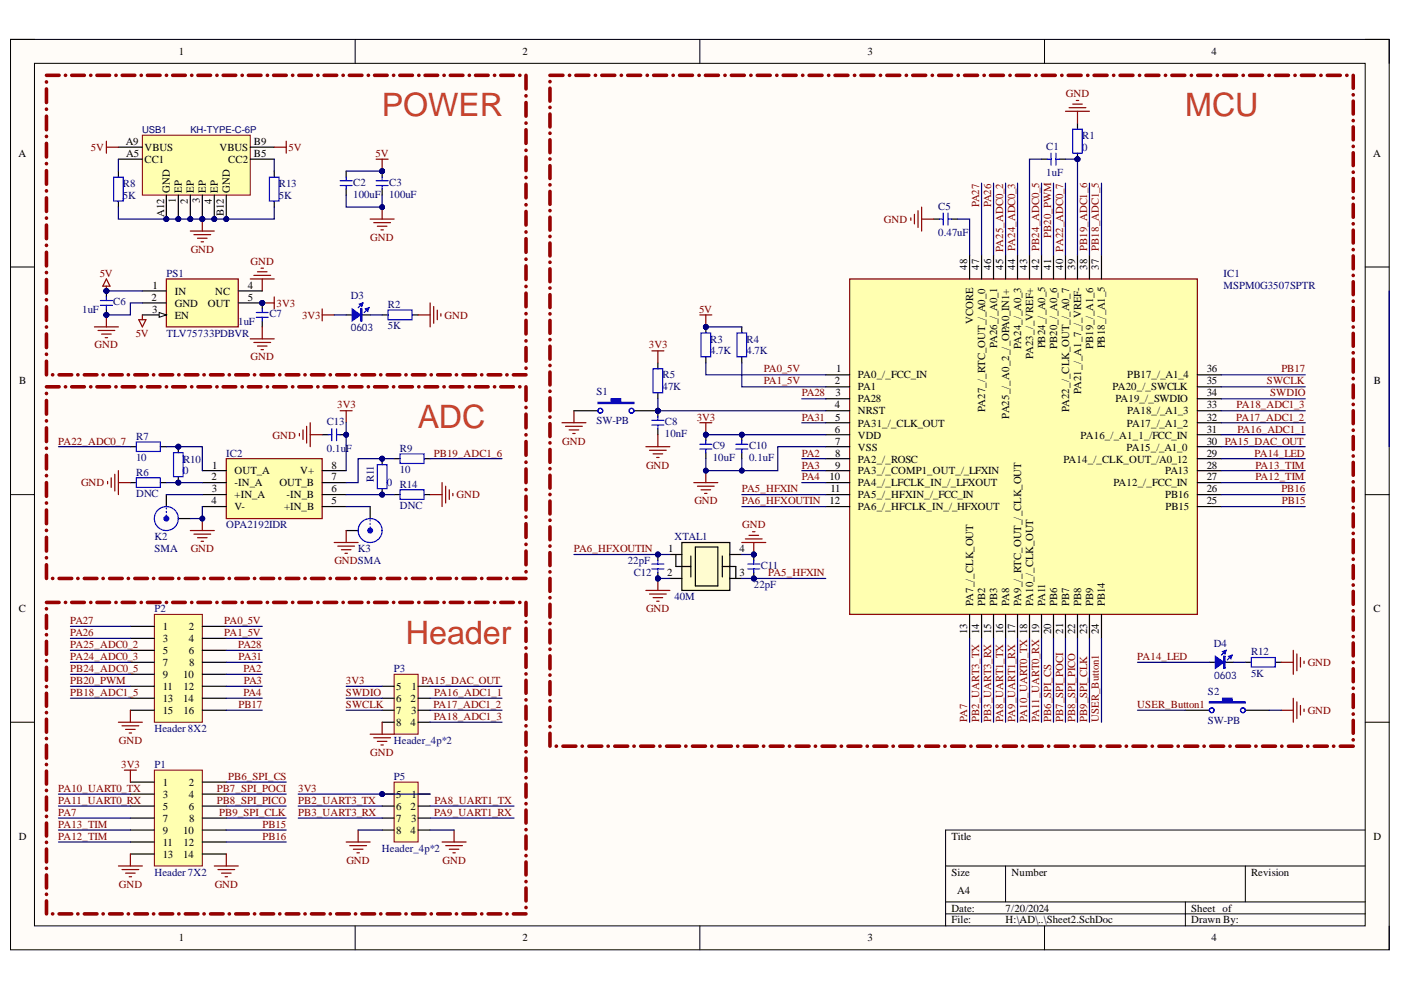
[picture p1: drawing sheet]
# Altium project LP-MSPM0G3507.PrjPcb
1 sheet, 41 parts. Net scope: global (net labels, ports and power ports of the same name join across sheets).
Board files: PCB1.PcbDoc, PCB2.PcbDoc

## Sheet Sheet2.SchDoc
size A4; SheetNumber: 1; SheetTotal: 1

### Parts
C1  1uF  [CAP_0402]
C2  100uF  [1206-CAP]
C3  100uF  [1206-CAP]
C5  0.47uF  [CAP_0402]
C6  1uF  [CAP_0402]
C7  1uF  [CAP_0402]
C8  10nF  [CAP_0402]
C9  10uF  [CAP_0402]
C10  0.1uF  [CAP_0402]
C11  22pF  [CAP_0402]
C12  22pF  [CAP_0402]
C13  0.1uF  [CAP_0402]
D3  Type: 0603  [0603_led]  (hidden comment: 3.3V)
D4  Type: 0603  [0603_led]  (hidden comment: 3.3V)
IC1  MSPM0G3507SPTR  [QFP50P900X900X160-48N]
IC2  OPA2192IDR  [OPA2192IDR]
K2  SMA  [SMA-W]
K3  SMA  [SMA-W]
P1  Header 7X2  [201S2X7]
P2  Header 8X2  [201S2X8]
P3  Header_4p*2  [201R2X4]
P5  Header_4p*2  [201S2X4]
PS1  TLV75733PDBVR  [SOT95P280X145-5N]
R1  0  [RES_0402]
R2  5K  [RES_0402]
R3  4.7K  [RES_0402]
R4  4.7K  [RES_0402]
R5  47K  [RES_0402]
R6  DNC  [RES_0402]
R7  10  [RES_0402]
R8  5K  [RES_0402]
R9  10  [RES_0402]
R10  0  [RES_0402]
R11  0  [RES_0402]
R12  5K  [RES_0402]
R13  5K  [RES_0402]
R14  DNC  [RES_0402]
S1  SW-PB  [KEY-K2]
S2  SW-PB  [KEY-K2]
USB1  KH-TYPE-C-6P  [TYPE-C-SMD_TYPE-C-31-M-16]
XTAL1  40M  [3225-25M]

### Blocks framed on the sheet
POWER: C2 C3 C6 C7 D3 PS1 R2 R8 R13 USB1
MCU: C1 C5 C8-C12 D4 IC1 R1 R3-R5 R12 S1 S2 XTAL1
ADC: C13 IC2 K2 K3 R6 R7 R9-R11 R14
Header: P1-P3 P5

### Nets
3V3: C7.1 C9.2 C10.2 C13.1 D3.1(A) IC1.6(VDD) IC2.8(V+) P1.1 P3.5 P5.1 P5.5 PS1.5(OUT) R5.2
5V: C2.2 C3.2 C6.1 PS1.1(IN) PS1.3(EN) R3.2 R4.2 USB1.A9(VBUS) USB1.B9(VBUS)
GND: C2.1 C3.1 C5.1 C6.2 C7.2 C8.1 C9.1 C10.1 C11.2 C12.1 C13.2 IC1.7(VSS) IC2.4(V-) K2.2(Y) K3.2(Y) P1.13 P1.14 P2.15 P3.8 P5.4 P5.8 PS1.2(GND) PS1.4(NC) R1.1 R2.1 R6.2 R8.2 R12.1 R13.2 R14.2 S1.1 S2.2 USB1.1(EP) USB1.2(EP) USB1.3(EP) USB1.4(EP) USB1.A12(GND) USB1.B12(GND) XTAL1.2 XTAL1.4
PA0_5V: IC1.1(PA0_/_FCC_IN) P2.2 R3.1
PA1_5V: IC1.2(PA1) P2.4 R4.1
PA2: IC1.8(PA2_/_ROSC) P2.10
PA3: IC1.9(PA3_/_COMP1_OUT_/_LFXIN) P2.12
PA4: IC1.10(PA4_/_LFCLK_IN_/_LFXOUT) P2.14
PA5_HFXIN: C11.1 IC1.11(PA5_/_HFXIN_/_FCC_IN) XTAL1.3
PA6_HFXOUTIN: C12.2 IC1.12(PA6_/_HFCLK_IN_/_HFXOUT) XTAL1.1
PA7: IC1.13(PA7_/_CLK_OUT) P1.7
PA8_UART1_TX: IC1.16(PA8) P5.2
PA9_UART1_RX: IC1.17(PA9_/_RTC_OUT_/_CLK_OUT) P5.3
PA10_UART0_TX: IC1.18(PA10_/_CLK_OUT) P1.3
PA11_UART0_RX: IC1.19(PA11) P1.5
PA12_TIM: IC1.27(PA12_/_FCC_IN) P1.11
PA13_TIM: IC1.28(PA13) P1.9
PA14_LED: D4.1(A) IC1.29(PA14_/_CLK_OUT_/A0_12)
PA15_DAC_OUT: IC1.30(PA15_/_A1_0) P3.1
PA16_ADC1_1: IC1.31(PA16_/_A1_1_/FCC_IN) P3.2
PA17_ADC1_2: IC1.32(PA17_/_A1_2) P3.3
PA18_ADC1_3: IC1.33(PA18_/_A1_3) P3.4
PA22_ADC0_7: IC1.40(PA22_/_CLK_OUT_/_A0_7) R7.1
PA24_ADC0_3: IC1.44(PA24_/_A0_3) P2.7
PA25_ADC0_2: IC1.45(PA25_/_A0_2_/_OPA0_IN1+) P2.5
PA26: IC1.46(PA26_/_A0_1) P2.3
PA27: IC1.47(PA27_/_RTC_OUT_/_A0_0) P2.1
PA28: IC1.3(PA28) P2.6
PA31: IC1.5(PA31_/_CLK_OUT) P2.8
PB2_UART3_TX: IC1.14(PB2) P5.6
PB3_UART3_RX: IC1.15(PB3) P5.7
PB6_SPI_CS: IC1.20(PB6) P1.2
PB7_SPI_POCI: IC1.21(PB7) P1.4
PB8_SPI_PICO: IC1.22(PB8) P1.6
PB9_SPI_CLK: IC1.23(PB9) P1.8
PB15: IC1.25(PB15) P1.10
PB16: IC1.26(PB16) P1.12
PB17: IC1.36(PB17_/_A1_4) P2.16
PB18_ADC1_5: IC1.37(PB18_/_A1_5) P2.13
PB19_ADC1_6: IC1.38(PB19_/_A1_6) R9.1
PB20_PWM: IC1.41(PB20_/_A0_6) P2.11
PB24_ADC0_5: IC1.42(PB24_/_A0_5) P2.9
SWCLK: IC1.35(PA20_/_SWCLK) P3.7
SWDIO: IC1.34(PA19_/_SWDIO) P3.6
USER_Button1: IC1.24(PB14) S2.1
NetC1_1: C1.1 IC1.43(PA23_/_VREF+)
NetC1_2: C1.2 IC1.39(PA21_/_A1_7_/_VREF-) R1.2
NetC5_2: C5.2 IC1.48(VCORE)
NetC8_2: C8.2 IC1.4(NRST) R5.1 S1.2
NetD3_2: D3.2(K) R2.2
NetD4_2: D4.2(K) R12.2
NetIC2_1: IC2.1(OUT_A) R7.2 R10.1
NetIC2_2: IC2.2(-IN_A) R6.1 R10.2
NetIC2_3: IC2.3(+IN_A) K2.1(X)
NetIC2_5: IC2.5(+IN_B) K3.1(X)
NetIC2_6: IC2.6(-IN_B) R11.2 R14.1
NetIC2_7: IC2.7(OUT_B) R9.2 R11.1
NetR8_1: R8.1 USB1.A5(CC1)
NetR13_1: R13.1 USB1.B5(CC2)
